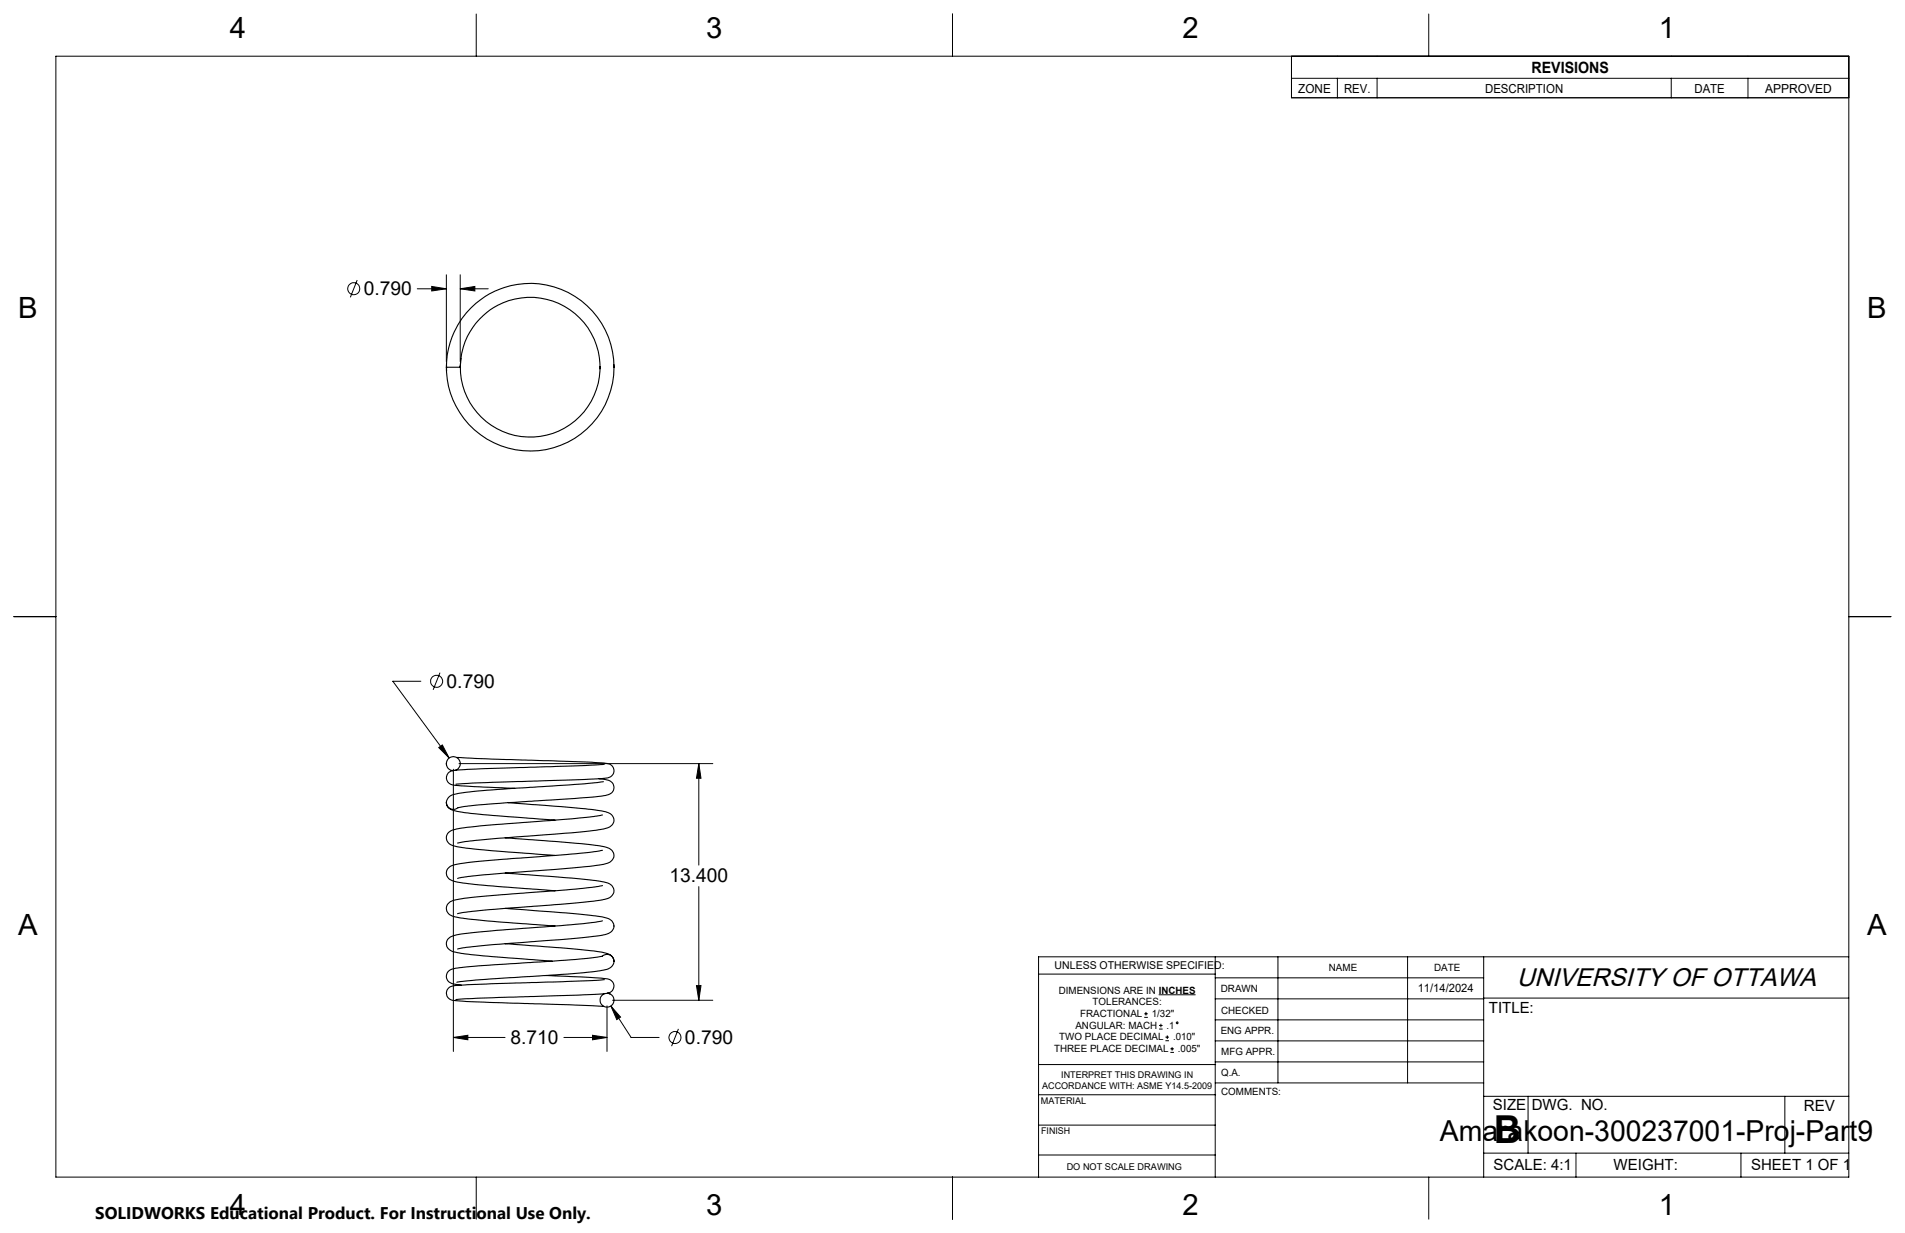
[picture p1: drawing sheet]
<svg xmlns="http://www.w3.org/2000/svg" width="432mm" height="279mm" viewBox="0 0 432 279" stroke-linecap="round" stroke-linejoin="round" font-family="sans-serif">
<g fill="none" stroke="#000" stroke-width=".25">
<path d="M101.2 83.2v.9M101.2 82.7a19 19 0 0 0 26.5 17.9 19 19 0 0 0 5.1-31.6 19 19 0 0 0-30.8 8.6 17.7 17.7 0 0 0-.8 5.6M104.4 82.9v.4M104.5 81.2a15.8 15.8 0 0 0 21.4 16.9 15.8 15.8 0 0 0 4.5-26.9 15.8 15.8 0 0 0-25.8 9l-.3 3h-3.1M136 83v.6M139.1 82.6l.1 .6M139.2 83.2v.1M101.2 173v.3M102.3 174.6h.3M103.2 174.6a1.58 1.58 0 0 0 .9-2.5 1.58 1.58 0 0 0-2.7 .2 1.58 1.58 0 0 0 1.4 2.3M103.7 171.7l21.6 .7a96.3 96.3 0 0 1 12.9 .7 1.66 1.66 0 0 1 .9 2 1.66 1.66 0 0 1-1.7 1.2l-4.9 .3-20.9 .7-8.3 .4M135.8 176.5l1.5 .2a1.75 1.75 0 0 1 1.8 1.6 1.75 1.75 0 0 1-1.6 1.9 276.6 276.6 0 0 1-20 1.6h-.9a79.3 79.3 0 0 0-12.8 1.3 1.6 1.6 0 0 1-1.7 .2 1.6 1.6 0 0 1-.9-1.4"/>
<path d="M136.8 177.1l-4.4 .5-13.4 .9a126.5 126.5 0 0 0-16.1 1.5l-.9 .4a2.02 2.02 0 0 0-.8 1.5M137 173.2l-5.1 .3-17 .5a104.6 104.6 0 0 0-12.6 .7 1.72 1.72 0 0 0-1 2.1 1.72 1.72 0 0 0 2 1.2l13.4 .6M101.2 181.9a2.13 2.13 0 0 0 2 1.9 240.7 240.7 0 0 0 22.4 2h.2M114.5 197.8l8.9 .7a93.1 93.1 0 0 1 14.1 1.5 1.86 1.86 0 0 1 1.7 2 1.86 1.86 0 0 1-1.9 1.7 237.8 237.8 0 0 1-21.6 2 87.4 87.4 0 0 0-12 1.3M114.5 189.8l8.9 .7a93.1 93.1 0 0 1 14.1 1.5 1.86 1.86 0 0 1 1.7 2 1.86 1.86 0 0 1-1.9 1.7 212.4 212.4 0 0 1-20.4 2l-1.2 .1a82.8 82.8 0 0 0-12 1.2M115.2 181.9l8.2 .6a90.9 90.9 0 0 1 14.4 1.6 1.79 1.79 0 0 1 1.4 1.9 1.79 1.79 0 0 1-1.7 1.6 144.2 144.2 0 0 1-18.6 1.9l-2 .2a112.9 112.9 0 0 0-13.2 1.3M136.6 192.7h-.3a364.6 364.6 0 0 1-25 2.2l-7.4 .9a2.73 2.73 0 0 0-2.7 1.9 2.11 2.11 0 0 0 2 2.1 287.8 287.8 0 0 0 22.6 2.1M136.6 184.7h-.3a390.6 390.6 0 0 1-26.3 2.3l-6.1 .8a2.73 2.73 0 0 0-2.7 1.9 2.11 2.11 0 0 0 2 2.1 287.8 287.8 0 0 0 22.6 2.1M114.5 205.8l8.9 .7a87.1 87.1 0 0 1 14.4 1.6 1.81 1.81 0 0 1 1.4 1.9 1.81 1.81 0 0 1-1.7 1.7 164.2 164.2 0 0 1-18.6 1.8l-3.2 .2a87.4 87.4 0 0 0-12 1.4M114.5 213.9l8.9 .6a87.1 87.1 0 0 1 14.4 1.6 1.94 1.94 0 0 1 1.4 1.7M136.6 200.7l-6.1 .8-12.6 .9a98.2 98.2 0 0 0-15.3 1.7 1.81 1.81 0 0 0-1.4 1.9 1.81 1.81 0 0 0 1.6 1.7 181.9 181.9 0 0 0 20.6 2l2.4 .1M136.6 208.7l-4.4 .6-15.2 1.2a109.3 109.3 0 0 0-14.2 1.5 1.85 1.85 0 0 0-1.6 1.9 1.85 1.85 0 0 0 1.6 1.8 160.3 160.3 0 0 0 18.7 1.8l3.7 .3"/>
<path d="M139.2 217.8a1.68 1.68 0 0 0-1.1-1.4 1.68 1.68 0 0 0-1.8 .3 376.5 376.5 0 0 1-24.3 1.9l-7.5 .7a4 4 0 0 0-3 1 1.83 1.83 0 0 0 0 2 1.83 1.83 0 0 0 1.8 .8l1.3 .1M139.2 217.8a2.8 2.8 0 0 1-2.9 2.1l-7.7 .8-17.4 1.1-7.7 .8M123.7 221.1h1a112.4 112.4 0 0 1 13.4 .8 1.67 1.67 0 0 1 1 2 1.67 1.67 0 0 1-1.9 1.2l-6.1 .4-23 .7-4.8 .3M137 222l-22 .8a101 101 0 0 0-12.6 .7 1.66 1.66 0 0 0-1.2 1.9 1.66 1.66 0 0 0 1.9 1.3l7.8 .5 25.8 .8M137.6 225.1a1.58 1.58 0 0 1 1.4 2.2 1.58 1.58 0 0 1-2.6 .4 1.58 1.58 0 0 1 .7-2.6M137.8 225l.5 .2"/>
</g>
<g fill="none" stroke="#000" stroke-width=".23">
<path d="M12.7 12.7h406.4v254h-406.4zM107.9 3.2v9.5M215.9 3.2v9.5M292.7 12.7v9.5h126.4M292.7 17.7h126.4M303.1 17.7v4.5M312.1 17.7v4.5M323.8 3.2v9.5M378.8 17.7v4.5M396.2 17.7v4.5M81 63.5l-1.6 3.9M94.6 65.4h6.6"/>
<path d="M97.9 64.9l3.3 .5-3.3 .5zM101.2 62.3v19.7M104.3 65.4l3.3-.5v1zM104.3 62.3v19.7M104.3 65.4h6.4M3.1 139.7h9.6M419.1 139.7h9.5M95.4 154.4h-6.4l12.8 17.4M99.7 152.4l-1.5 3.9M99.4 169.4l.9-.6 1.5 3zM102.8 174.3v64M104 173h57.6"/>
<path d="M158.4 173l.5 3.4h-1zM158.4 173v23M158.4 200.9v25.8M275.4 216.8v49.9M289.7 216.8v28.6M319.1 216.8v28.6M336.3 216.8v49.9M419.1 216.8h-183.7v49.9M102.8 235.1l3.2-.5v1zM102.8 235.1h11.7M127.8 235.1h9.8M134.3 234.6l3.3 .5-3.3 .5z"/>
<path d="M137.6 227.9v10.4M138.5 228l2.2 2.5-.9 .5zM138.5 228l4.6 7.1h6.3M138.9 226.7h22.7M153.8 233.2l-1.6 3.9M157.9 223.3h1l-.5 3.4zM235.4 220.7h40M259.4 230.5h.8M259.4 229.7h.8M259.8 229.3v.8M262.6 225.4h8.4M262.7 233.2h.8"/>
<path d="M262.7 232.4h.8M263.1 232v.8M264.2 235.8h.8M264.2 235h.8M264.6 234.6v.8M265.3 238.5h.8M265.3 237.7h.8M265.7 237.3v.8M275.4 235.9h60.9M275.4 231.1h60.9M275.4 226.3h60.9M275.4 221.6h60.9"/>
<path d="M336.3 226.2h82.8M235.4 255h40M235.4 248.1h40.2M235.4 241.2h40.2M275.4 245.4h60.9M275.4 240.6h60.9M336.3 248.4h82.8M346.4 248.4v12.9M404.6 248.4v12.9M107.9 266.7v9.6M215.9 266.7v9.6M235.4 261.7h40"/>
<path d="M323.8 266.7v9.6M336.3 261.3h82.8M357.2 261.3v5.4M394.6 261.3v5.4"/>
<circle cx="80.2" cy="65.4" r="1.36"/>
<circle cx="99" cy="154.4" r="1.36"/>
<circle cx="153" cy="235.1" r="1.36"/>
<circle cx="266.9" cy="231.8" r=".2"/>
</g>
<path d="M99.4 169.4l2.4 2.4-1.5-3zM138.5 228l1.3 3 .9-.5zM158.4 173l.5 3.4h-1zM157.9 223.3h1l-.5 3.4zM102.8 235.1l3.2-.5v1zM134.3 234.6l3.3 .5-3.3 .5zM104.3 65.4l3.3-.5v1zM97.9 64.9l3.3 .5-3.3 .5z" fill="#000"/>
<text font-size="8.7" x="338.6" y="259">B</text>
<g font-size="6.6">
<text x="52.1" y="8.6">4</text>
<text x="160.1" y="8.6">3</text>
<text x="268" y="8.6">2</text>
<text x="376" y="8.6">1</text>
<text x="4.1" y="72.1">B</text>
<text x="423.2" y="72.1">B</text>
<text x="4.1" y="211.8">A</text>
<text x="423.2" y="211.8">A</text>
<text x="326.4" y="258.5">Amarakoon-300237001-Proj-Part9</text>
<text x="52.1" y="275.3">4</text>
<text x="160.1" y="275.3">3</text>
<text x="268" y="275.3">2</text>
<text x="376" y="275.3">1</text>
</g>
<text font-size="5.8" x="343.8" y="223.5">UNIVERSITY OF OTTAWA</text>
<g font-size="4.4">
<text x="82.5" y="66.9">0.790</text>
<text x="101.2" y="155.8">0.790</text>
<text x="151.7" y="199.9">13.400</text>
<text x="115.7" y="236.5">8.710</text>
<text x="155.3" y="236.5">0.790</text>
</g>
<text font-size="3.8" x="21.6" y="276.3">SOLIDWORKS Educational Product. For Instructional Use Only.</text>
<g font-size="3.5">
<text x="347.1" y="16.5">REVISIONS</text>
<text x="337.5" y="229.5">TITLE:</text>
<text x="338.4" y="251.5">SIZE</text>
<text x="347.2" y="251.6">DWG. NO.</text>
<text x="408.9" y="251.7">REV</text>
<text x="338.5" y="265.1">SCALE: 4:1</text>
<text x="365.8" y="265.2">WEIGHT:</text>
<text x="396.9" y="265.1">SHEET 1 OF 1</text>
</g>
<g font-size="2.8">
<text x="294.3" y="21">ZONE</text>
<text x="304.7" y="21">REV.</text>
<text x="336.6" y="21">DESCRIPTION</text>
<text x="384.1" y="21">DATE</text>
<text x="400.1" y="21">APPROVED</text>
</g>
<text font-size="2.6" x="321.4" y="224.8">11/14/2024</text>
<text font-size="2.4" x="239.1" y="219.6">UNLESS OTHERWISE SPECIFIED:</text>
<g font-size="2.3">
<text x="301.2" y="220">NAME</text>
<text x="325.1" y="220">DATE</text>
<text x="240" y="225.2">DIMENSIONS ARE IN INCHES</text>
<text x="247.7" y="227.8">TOLERANCES:</text>
<text x="276.7" y="224.9">DRAWN</text>
<text x="243.8" y="233.1">ANGULAR: MACH</text>
<text x="244.8" y="230.5">FRACTIONAL</text>
<text x="261.1" y="230.5">1/32&quot;</text>
<text x="264.4" y="233.1">.1</text>
<text x="276.8" y="229.8">CHECKED</text>
<text x="238.9" y="238.4">THREE PLACE DECIMAL</text>
<text x="240.1" y="235.8">TWO PLACE DECIMAL</text>
<text x="265.9" y="235.8">.010&quot;</text>
<text x="267" y="238.4">.005&quot;</text>
<text x="276.7" y="234.4">ENG APPR.</text>
<text x="276.8" y="239.2">MFG APPR.</text>
<text x="276.8" y="243.9">Q.A.</text>
<text x="276.8" y="248.1">COMMENTS:</text>
</g>
<g font-size="2.1">
<text x="240.5" y="244.2">INTERPRET THIS DRAWING IN</text>
<text x="235.9" y="250.1">MATERIAL</text>
<text x="236.2" y="246.7">ACCORDANCE WITH: ASME Y14.5-2009</text>
<text x="236" y="257">FINISH</text>
<text x="241.8" y="265.1">DO NOT SCALE DRAWING</text>
</g>
</svg>
